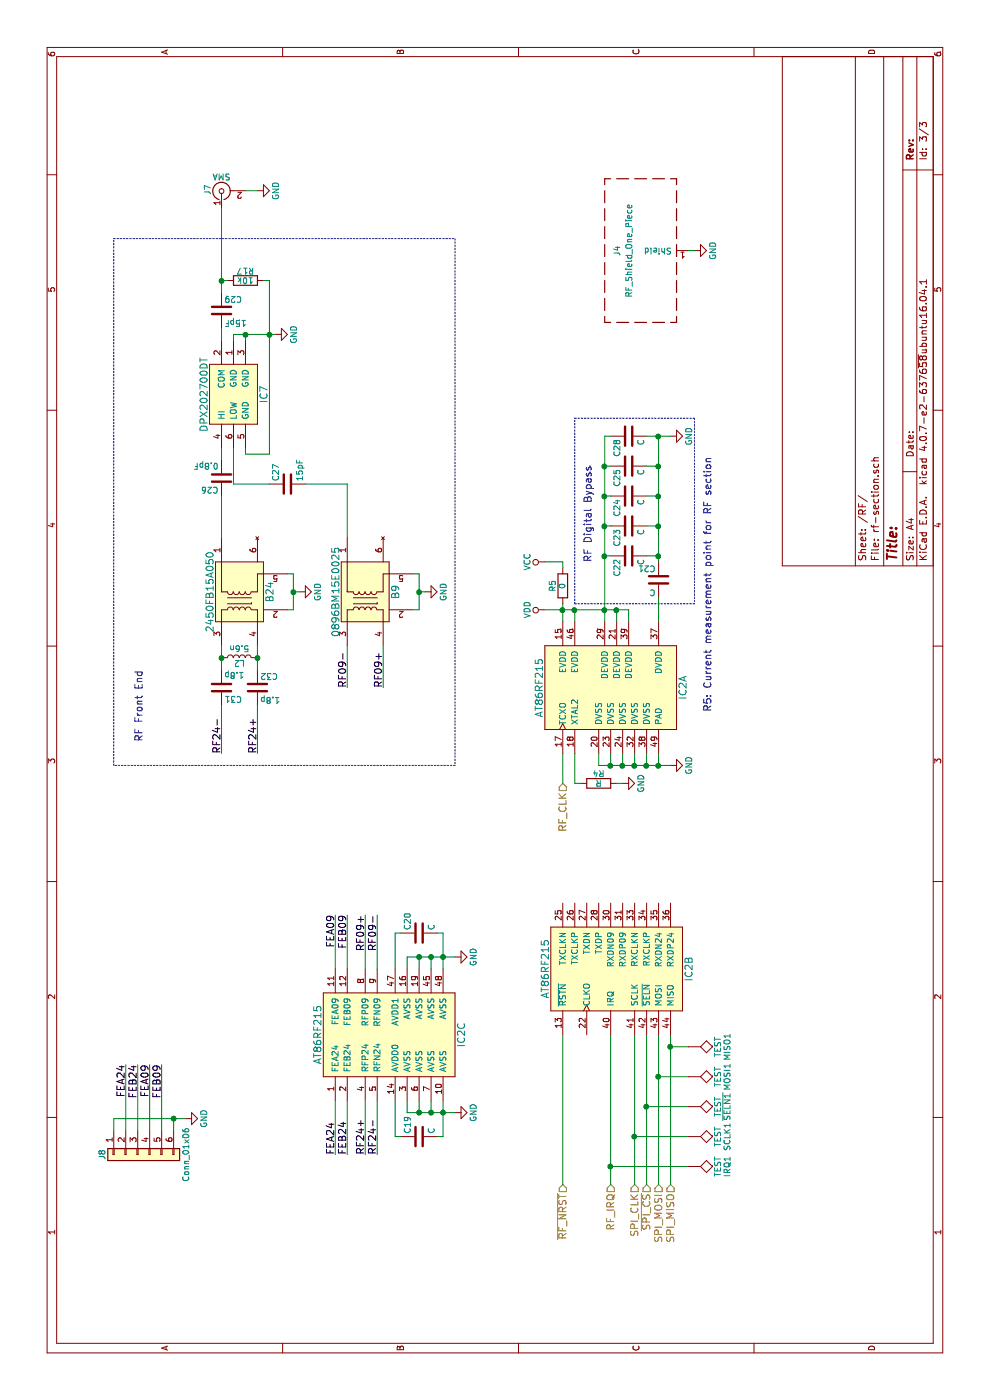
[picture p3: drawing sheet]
EESchema Schematic File Version 2
LIBS:power
LIBS:device
LIBS:transistors
LIBS:conn
LIBS:linear
LIBS:regul
LIBS:74xx
LIBS:cmos4000
LIBS:adc-dac
LIBS:memory
LIBS:xilinx
LIBS:microcontrollers
LIBS:dsp
LIBS:microchip
LIBS:analog_switches
LIBS:motorola
LIBS:texas
LIBS:intel
LIBS:audio
LIBS:interface
LIBS:digital-audio
LIBS:philips
LIBS:display
LIBS:cypress
LIBS:siliconi
LIBS:opto
LIBS:atmel
LIBS:contrib
LIBS:valves
LIBS:fsk-parts
LIBS:switches
LIBS:fsk-radio-cache
EELAYER 25 0
EELAYER END
$Descr A4 11693 8268
encoding utf-8
Sheet 3 3
Title ""
Date ""
Rev ""
Comp ""
Comment1 ""
Comment2 ""
Comment3 ""
Comment4 ""
$EndDescr
$Comp
L AT86RF215 IC2
U 1 1
P 5950 5100
AR Path="/5971AF44" Ref="IC2"  Part="1" 
AR Path="/5971935E/5971AF44" Ref="IC2"  Part="1" 
F 0 "IC2" H 5950 4500 60  0000 C CNN
F 1 "AT86RF215" H 5950 5700 60  0000 C CNN
F 2 "FSK Parts:QFN48" H 5950 5100 60  0001 C CNN
F 3 "" H 5950 5100 60  0001 C CNN
	1    5950 5100
	-1   0    0    -1  
$EndComp
$Comp
L AT86RF215 IC2
U 2 1
P 3600 5150
AR Path="/5971AF63" Ref="IC2"  Part="2" 
AR Path="/5971935E/5971AF63" Ref="IC2"  Part="2" 
F 0 "IC2" H 3600 4550 60  0000 C CNN
F 1 "AT86RF215" H 3600 5750 60  0000 C CNN
F 2 "FSK Parts:QFN48" H 3600 5150 60  0001 C CNN
F 3 "" H 3600 5150 60  0001 C CNN
	2    3600 5150
	1    0    0    -1  
$EndComp
$Comp
L AT86RF215 IC2
U 3 1
P 3050 3250
AR Path="/5971AF7C" Ref="IC2"  Part="3" 
AR Path="/5971935E/5971AF7C" Ref="IC2"  Part="3" 
F 0 "IC2" H 3050 2650 60  0000 C CNN
F 1 "AT86RF215" H 3050 3850 60  0000 C CNN
F 2 "FSK Parts:QFN48" H 3050 3250 60  0001 C CNN
F 3 "" H 3050 3250 60  0001 C CNN
	3    3050 3250
	1    0    0    -1  
$EndComp
Text HLabel 1800 5300 0    60   Input ~ 0
SPI_CLK
Text HLabel 1800 5400 0    60   Input ~ 0
~SPI_CS
Text HLabel 1800 5500 0    60   Input ~ 0
SPI_MOSI
Text HLabel 1800 5600 0    60   Input ~ 0
SPI_MISO
Wire Wire Line
	1800 5300 3050 5300
Wire Wire Line
	1800 5400 3050 5400
Wire Wire Line
	1800 5500 3050 5500
Wire Wire Line
	1800 5600 3050 5600
Text HLabel 1800 5100 0    60   Input ~ 0
RF_IRQ
Text HLabel 1800 4700 0    60   Input ~ 0
~RF_NRST
$Comp
L GND #PWR032
U 1 1
P 5300 5600
F 0 "#PWR032" H 5300 5350 50  0001 C CNN
F 1 "GND" H 5300 5450 50  0000 C CNN
F 2 "" H 5300 5600 50  0001 C CNN
F 3 "" H 5300 5600 50  0001 C CNN
	1    5300 5600
	-1   0    0    -1  
$EndComp
Wire Wire Line
	5400 5100 5300 5100
Wire Wire Line
	5300 5000 5300 5600
Connection ~ 5300 5500
Wire Wire Line
	5400 5400 5300 5400
Connection ~ 5300 5400
Wire Wire Line
	5400 5300 5300 5300
Connection ~ 5300 5300
Wire Wire Line
	5400 5200 5300 5200
Connection ~ 5300 5200
$Comp
L C C21
U 1 1
P 6850 5500
F 0 "C21" H 6875 5600 50  0000 L CNN
F 1 "C" H 6875 5400 50  0000 L CNN
F 2 "Capacitors_SMD:C_0402" H 6888 5350 50  0001 C CNN
F 3 "" H 6850 5500 50  0001 C CNN
	1    6850 5500
	0    1    -1   0   
$EndComp
$Comp
L C C19
U 1 1
P 2200 3500
F 0 "C19" H 2225 3600 50  0000 L CNN
F 1 "C" H 2225 3400 50  0000 L CNN
F 2 "Capacitors_SMD:C_0402" H 2238 3350 50  0001 C CNN
F 3 "" H 2200 3500 50  0001 C CNN
	1    2200 3500
	1    0    0    -1  
$EndComp
$Comp
L C C20
U 1 1
P 3900 3500
F 0 "C20" H 3925 3600 50  0000 L CNN
F 1 "C" H 3925 3400 50  0000 L CNN
F 2 "Capacitors_SMD:C_0402" H 3938 3350 50  0001 C CNN
F 3 "" H 3900 3500 50  0001 C CNN
	1    3900 3500
	1    0    0    -1  
$EndComp
$Comp
L C C28
U 1 1
P 8050 5250
F 0 "C28" H 8075 5350 50  0000 L CNN
F 1 "C" H 8075 5150 50  0000 L CNN
F 2 "Capacitors_SMD:C_0402" H 8088 5100 50  0001 C CNN
F 3 "" H 8050 5250 50  0001 C CNN
	1    8050 5250
	-1   0    0    -1  
$EndComp
$Comp
L C C25
U 1 1
P 7800 5250
F 0 "C25" H 7825 5350 50  0000 L CNN
F 1 "C" H 7825 5150 50  0000 L CNN
F 2 "Capacitors_SMD:C_0402" H 7838 5100 50  0001 C CNN
F 3 "" H 7800 5250 50  0001 C CNN
	1    7800 5250
	-1   0    0    -1  
$EndComp
$Comp
L C C24
U 1 1
P 7550 5250
F 0 "C24" H 7575 5350 50  0000 L CNN
F 1 "C" H 7575 5150 50  0000 L CNN
F 2 "Capacitors_SMD:C_0402" H 7588 5100 50  0001 C CNN
F 3 "" H 7550 5250 50  0001 C CNN
	1    7550 5250
	-1   0    0    -1  
$EndComp
$Comp
L C C23
U 1 1
P 7300 5250
F 0 "C23" H 7325 5350 50  0000 L CNN
F 1 "C" H 7325 5150 50  0000 L CNN
F 2 "Capacitors_SMD:C_0402" H 7338 5100 50  0001 C CNN
F 3 "" H 7300 5250 50  0001 C CNN
	1    7300 5250
	-1   0    0    -1  
$EndComp
$Comp
L C C22
U 1 1
P 7050 5250
F 0 "C22" H 7075 5350 50  0000 L CNN
F 1 "C" H 7075 5150 50  0000 L CNN
F 2 "Capacitors_SMD:C_0402" H 7088 5100 50  0001 C CNN
F 3 "" H 7050 5250 50  0001 C CNN
	1    7050 5250
	-1   0    0    -1  
$EndComp
$Comp
L GND #PWR033
U 1 1
P 8050 5600
F 0 "#PWR033" H 8050 5350 50  0001 C CNN
F 1 "GND" H 8050 5450 50  0000 C CNN
F 2 "" H 8050 5600 50  0001 C CNN
F 3 "" H 8050 5600 50  0001 C CNN
	1    8050 5600
	-1   0    0    -1  
$EndComp
Wire Wire Line
	7050 5400 7050 5500
Wire Wire Line
	8050 5400 8050 5600
Wire Wire Line
	7800 5400 7800 5500
Wire Wire Line
	7550 5400 7550 5500
Wire Wire Line
	7300 5400 7300 5500
$Comp
L GND #PWR034
U 1 1
P 2400 3800
F 0 "#PWR034" H 2400 3550 50  0001 C CNN
F 1 "GND" H 2400 3650 50  0000 C CNN
F 2 "" H 2400 3800 50  0001 C CNN
F 3 "" H 2400 3800 50  0001 C CNN
	1    2400 3800
	1    0    0    -1  
$EndComp
$Comp
L GND #PWR035
U 1 1
P 3700 3800
F 0 "#PWR035" H 3700 3550 50  0001 C CNN
F 1 "GND" H 3700 3650 50  0000 C CNN
F 2 "" H 3700 3800 50  0001 C CNN
F 3 "" H 3700 3800 50  0001 C CNN
	1    3700 3800
	1    0    0    -1  
$EndComp
Wire Wire Line
	3700 3400 3700 3800
Wire Wire Line
	3700 3400 3600 3400
Wire Wire Line
	3600 3500 3700 3500
Connection ~ 3700 3500
Wire Wire Line
	3600 3600 3700 3600
Connection ~ 3700 3600
Wire Wire Line
	3600 3700 3900 3700
Connection ~ 3700 3700
Wire Wire Line
	2500 3400 2400 3400
Wire Wire Line
	2400 3400 2400 3800
Wire Wire Line
	2200 3700 2500 3700
Connection ~ 2400 3700
Wire Wire Line
	2500 3600 2400 3600
Connection ~ 2400 3600
Wire Wire Line
	2500 3500 2400 3500
Connection ~ 2400 3500
Wire Wire Line
	2050 3150 2500 3150
Wire Wire Line
	2050 3050 2500 3050
$Comp
L GND #PWR036
U 1 1
P 6750 2500
F 0 "#PWR036" H 6750 2250 50  0001 C CNN
F 1 "GND" H 6750 2350 50  0000 C CNN
F 2 "" H 6750 2500 50  0001 C CNN
F 3 "" H 6750 2500 50  0001 C CNN
	1    6750 2500
	-1   0    0    -1  
$EndComp
Wire Wire Line
	6900 2450 6900 2400
Wire Wire Line
	6750 2450 6750 2500
Wire Wire Line
	6600 2450 6600 2400
Connection ~ 6750 2450
$Comp
L R R17
U 1 1
P 9350 2050
F 0 "R17" V 9430 2050 50  0000 C CNN
F 1 "10k" V 9350 2050 50  0000 C CNN
F 2 "Resistors_SMD:R_0603_HandSoldering" V 9280 2050 50  0001 C CNN
F 3 "" H 9350 2050 50  0001 C CNN
	1    9350 2050
	1    0    0    -1  
$EndComp
$Comp
L C C26
U 1 1
P 7700 1850
F 0 "C26" H 7725 1950 50  0000 L CNN
F 1 "0.8pF" H 7725 1750 50  0000 L CNN
F 2 "Inductors_SMD:L_0402" H 7738 1700 50  0001 C CNN
F 3 "" H 7700 1850 50  0001 C CNN
	1    7700 1850
	0    -1   -1   0   
$EndComp
Wire Wire Line
	3600 3050 4050 3050
Wire Wire Line
	3600 3150 4050 3150
$Comp
L GND #PWR037
U 1 1
P 6750 3550
F 0 "#PWR037" H 6750 3300 50  0001 C CNN
F 1 "GND" H 6750 3400 50  0000 C CNN
F 2 "" H 6750 3550 50  0001 C CNN
F 3 "" H 6750 3550 50  0001 C CNN
	1    6750 3550
	1    0    0    -1  
$EndComp
Wire Wire Line
	6600 3450 6600 3500
Wire Wire Line
	6600 3500 6900 3500
Wire Wire Line
	6900 3500 6900 3450
Wire Wire Line
	6750 3500 6750 3550
Connection ~ 6750 3500
$Comp
L C C27
U 1 1
P 7650 2400
F 0 "C27" H 7675 2500 50  0000 L CNN
F 1 "15pF" H 7675 2300 50  0000 L CNN
F 2 "Inductors_SMD:L_0402" H 7688 2250 50  0001 C CNN
F 3 "" H 7650 2400 50  0001 C CNN
	1    7650 2400
	1    0    0    -1  
$EndComp
$Comp
L RF_Shield_One_Piece J4
U 1 1
P 9600 5350
F 0 "J4" H 9600 5550 50  0000 C CNN
F 1 "RF_Shield_One_Piece" H 9600 5450 50  0000 C CNN
F 2 "Shielding_Cabinets:Laird_Technologies_BMI-S-102_16.50x16.50mm" H 9600 5250 50  0001 C CNN
F 3 "" H 9600 5250 50  0001 C CNN
	1    9600 5350
	1    0    0    -1  
$EndComp
$Comp
L GND #PWR038
U 1 1
P 9600 5800
F 0 "#PWR038" H 9600 5550 50  0001 C CNN
F 1 "GND" H 9600 5650 50  0000 C CNN
F 2 "" H 9600 5800 50  0001 C CNN
F 3 "" H 9600 5800 50  0001 C CNN
	1    9600 5800
	1    0    0    -1  
$EndComp
Wire Wire Line
	9600 5800 9600 5750
Wire Wire Line
	1800 4700 3050 4700
Wire Wire Line
	1800 5100 3050 5100
Wire Wire Line
	5150 4700 5400 4700
Wire Wire Line
	6500 5500 6700 5500
Wire Wire Line
	3900 3700 3900 3650
Wire Wire Line
	3900 3350 3900 3300
Wire Wire Line
	3900 3300 3600 3300
Wire Wire Line
	2500 3300 2200 3300
Wire Wire Line
	2200 3300 2200 3350
Wire Wire Line
	2200 3650 2200 3700
Connection ~ 8050 5500
Wire Wire Line
	6500 5050 8050 5050
Wire Wire Line
	8050 5050 8050 5100
Wire Wire Line
	7800 5100 7800 5050
Connection ~ 7800 5050
Wire Wire Line
	7550 5100 7550 5050
Connection ~ 7550 5050
Wire Wire Line
	7300 5100 7300 5050
Connection ~ 7300 5050
Wire Wire Line
	7050 5100 7050 5050
Connection ~ 7050 5050
Wire Wire Line
	6600 5250 6500 5250
Connection ~ 6600 5050
Connection ~ 6600 4800
Connection ~ 6600 4700
Wire Wire Line
	6500 5150 6600 5150
Connection ~ 6600 5150
Wire Wire Line
	6500 4800 6600 4800
Wire Wire Line
	6500 4700 6650 4700
Wire Wire Line
	5400 5500 5300 5500
$Comp
L Balun B9
U 1 1
P 6750 3050
F 0 "B9" H 6750 2800 60  0000 C CNN
F 1 "0896BM15E0025" H 6750 3300 60  0000 C CNN
F 2 "FSK Parts:Balun_0805" H 6750 3050 60  0001 C CNN
F 3 "" H 6750 3050 60  0001 C CNN
	1    6750 3050
	1    0    0    -1  
$EndComp
$Comp
L Balun B24
U 1 1
P 6750 2000
F 0 "B24" H 6750 1750 60  0000 C CNN
F 1 "2450FB15A050" H 6750 2250 60  0000 C CNN
F 2 "FSK Parts:Balun_0805" H 6750 2000 60  0001 C CNN
F 3 "" H 6750 2000 60  0001 C CNN
	1    6750 2000
	1    0    0    -1  
$EndComp
Wire Wire Line
	7200 1850 7550 1850
Text Label 2050 3050 0    60   ~ 0
RF24+
Text Label 2050 3150 0    60   ~ 0
RF24-
Text Label 4050 3050 2    60   ~ 0
RF09+
Text Label 4050 3150 2    60   ~ 0
RF09-
Text Label 5400 2150 0    60   ~ 0
RF24+
Text Label 5400 1850 0    60   ~ 0
RF24-
$Comp
L DIPLEXER IC7
U 1 1
P 8400 1950
F 0 "IC7" H 8400 1700 60  0000 C CNN
F 1 "DPX202700DT" H 8400 2200 60  0000 C CNN
F 2 "FSK Parts:Balun_0805" H 8400 1950 60  0001 C CNN
F 3 "" H 8400 1950 60  0001 C CNN
F 4 "Taiyo Yuden FI 212P082934" H 8400 1950 60  0001 C CNN "Alternate"
	1    8400 1950
	-1   0    0    -1  
$EndComp
$Comp
L CONN_COAXIAL J7
U 1 1
P 10100 1850
F 0 "J7" H 10110 1970 50  0000 C CNN
F 1 "SMA" V 10215 1850 50  0000 C CNN
F 2 "FSK Parts:SMA-Board-Edge" H 10100 1850 50  0001 C CNN
F 3 "" H 10100 1850 50  0001 C CNN
	1    10100 1850
	1    0    0    -1  
$EndComp
$Comp
L GND #PWR039
U 1 1
P 8900 2300
F 0 "#PWR039" H 8900 2050 50  0001 C CNN
F 1 "GND" H 8900 2150 50  0000 C CNN
F 2 "" H 8900 2300 50  0001 C CNN
F 3 "" H 8900 2300 50  0001 C CNN
	1    8900 2300
	-1   0    0    -1  
$EndComp
Connection ~ 8900 2250
Wire Wire Line
	8850 2050 8900 2050
Wire Wire Line
	7900 2250 7900 2050
Wire Wire Line
	7900 2050 7950 2050
Wire Wire Line
	8900 1950 8900 2300
Wire Wire Line
	8850 1950 8900 1950
Connection ~ 8900 2050
Wire Wire Line
	9350 1900 9350 1850
Connection ~ 9350 1850
Text Label 5950 3200 0    60   ~ 0
RF09+
Text Label 5950 2900 0    60   ~ 0
RF09-
Wire Wire Line
	2050 2800 2500 2800
Wire Wire Line
	3600 2800 4050 2800
Wire Wire Line
	6900 2450 6600 2450
Wire Wire Line
	5400 5000 5300 5000
Connection ~ 5300 5100
$Comp
L C C29
U 1 1
P 9100 1850
F 0 "C29" H 9125 1950 50  0000 L CNN
F 1 "15pF" H 9125 1750 50  0000 L CNN
F 2 "Inductors_SMD:L_0402" H 9138 1700 50  0001 C CNN
F 3 "" H 9100 1850 50  0001 C CNN
	1    9100 1850
	0    1    1    0   
$EndComp
Wire Wire Line
	7650 1950 7950 1950
Wire Wire Line
	7650 1950 7650 2250
Wire Wire Line
	7650 2900 7650 2550
Wire Wire Line
	8950 1850 8850 1850
Wire Wire Line
	9350 2250 9350 2200
Wire Wire Line
	9250 1850 9950 1850
$Comp
L L L2
U 1 1
P 6200 2000
F 0 "L2" V 6150 2000 50  0000 C CNN
F 1 "5.6n" V 6275 2000 50  0000 C CNN
F 2 "Inductors_SMD:L_0402" H 6200 2000 50  0001 C CNN
F 3 "" H 6200 2000 50  0001 C CNN
	1    6200 2000
	1    0    0    -1  
$EndComp
Wire Wire Line
	6300 2900 5950 2900
Wire Wire Line
	6300 3200 5950 3200
Connection ~ 6200 1850
Connection ~ 6200 2150
$Comp
L C C31
U 1 1
P 5950 1850
F 0 "C31" H 5975 1950 50  0000 L CNN
F 1 "1.8p" H 5975 1750 50  0000 L CNN
F 2 "Inductors_SMD:L_0402" H 5988 1700 50  0001 C CNN
F 3 "" H 5950 1850 50  0001 C CNN
	1    5950 1850
	0    -1   1    0   
$EndComp
$Comp
L C C32
U 1 1
P 5950 2150
F 0 "C32" H 5975 2250 50  0000 L CNN
F 1 "1.8p" H 5975 2050 50  0000 L CNN
F 2 "Inductors_SMD:L_0402" H 5988 2000 50  0001 C CNN
F 3 "" H 5950 2150 50  0001 C CNN
	1    5950 2150
	0    1    1    0   
$EndComp
Wire Wire Line
	6100 1850 6300 1850
Wire Wire Line
	6100 2150 6300 2150
Wire Wire Line
	5800 1850 5400 1850
Wire Wire Line
	5800 2150 5400 2150
Wire Wire Line
	7850 1850 7950 1850
Wire Wire Line
	7000 5500 8050 5500
Connection ~ 7800 5500
Connection ~ 7550 5500
Connection ~ 7300 5500
Connection ~ 7050 5500
Wire Wire Line
	3600 2900 4050 2900
Wire Wire Line
	2050 2900 2500 2900
Text Notes 7000 4950 0    60   ~ 0
RF Digital Bypass
Wire Notes Line
	6650 5800 6650 4800
Wire Notes Line
	6650 4800 8200 4800
Wire Notes Line
	8200 4800 8200 5800
Wire Notes Line
	8200 5800 6650 5800
Wire Wire Line
	7900 2250 9350 2250
$Comp
L GND #PWR040
U 1 1
P 10100 2150
F 0 "#PWR040" H 10100 1900 50  0001 C CNN
F 1 "GND" H 10100 2000 50  0000 C CNN
F 2 "" H 10100 2150 50  0001 C CNN
F 3 "" H 10100 2150 50  0001 C CNN
	1    10100 2150
	1    0    0    -1  
$EndComp
Wire Wire Line
	10100 2150 10100 2050
Wire Notes Line
	9700 3800 5300 3800
Wire Notes Line
	5300 3800 5300 950 
Wire Notes Line
	5300 950  9700 950 
Wire Notes Line
	9700 950  9700 3800
Text Notes 5500 1200 0    60   ~ 0
RF Front End
Text HLabel 5150 4700 0    60   Input ~ 0
RF_CLK
$Comp
L R R4
U 1 1
P 5150 5000
F 0 "R4" V 5230 5000 50  0000 C CNN
F 1 "R" V 5150 5000 50  0000 C CNN
F 2 "Resistors_SMD:R_0603" V 5080 5000 50  0001 C CNN
F 3 "" H 5150 5000 50  0001 C CNN
	1    5150 5000
	1    0    0    -1  
$EndComp
Wire Wire Line
	5150 4850 5150 4800
Wire Wire Line
	5150 4800 5400 4800
$Comp
L GND #PWR041
U 1 1
P 5150 5200
F 0 "#PWR041" H 5150 4950 50  0001 C CNN
F 1 "GND" H 5150 5050 50  0000 C CNN
F 2 "" H 5150 5200 50  0001 C CNN
F 3 "" H 5150 5200 50  0001 C CNN
	1    5150 5200
	1    0    0    -1  
$EndComp
Wire Wire Line
	5150 5200 5150 5150
Wire Wire Line
	7200 2900 7650 2900
$Comp
L VDD #PWR042
U 1 1
P 6600 4550
F 0 "#PWR042" H 6600 4400 50  0001 C CNN
F 1 "VDD" H 6600 4700 50  0000 C CNN
F 2 "" H 6600 4550 50  0001 C CNN
F 3 "" H 6600 4550 50  0001 C CNN
	1    6600 4550
	1    0    0    -1  
$EndComp
$Comp
L R R5
U 1 1
P 6800 4700
F 0 "R5" V 6880 4700 50  0000 C CNN
F 1 "0" V 6800 4700 50  0000 C CNN
F 2 "Resistors_SMD:R_0805_HandSoldering" V 6730 4700 50  0001 C CNN
F 3 "" H 6800 4700 50  0001 C CNN
	1    6800 4700
	0    -1   -1   0   
$EndComp
$Comp
L VCC #PWR043
U 1 1
P 7000 4550
F 0 "#PWR043" H 7000 4400 50  0001 C CNN
F 1 "VCC" H 7000 4700 50  0000 C CNN
F 2 "" H 7000 4550 50  0001 C CNN
F 3 "" H 7000 4550 50  0001 C CNN
	1    7000 4550
	1    0    0    -1  
$EndComp
Wire Wire Line
	7000 4700 6950 4700
Wire Wire Line
	7000 4550 7000 4700
Wire Wire Line
	6600 4550 6600 5250
Connection ~ 1950 5100
Connection ~ 2200 5300
Connection ~ 2450 5400
Connection ~ 2700 5500
Connection ~ 2950 5600
Wire Wire Line
	2950 5750 2950 5600
Wire Wire Line
	2700 5750 2700 5500
Wire Wire Line
	2450 5750 2450 5400
Wire Wire Line
	2200 5750 2200 5300
Wire Wire Line
	1950 5750 1950 5100
$Comp
L TEST IRQ1
U 1 1
P 1950 5750
F 0 "IRQ1" H 1950 6050 50  0000 C BNN
F 1 "TEST" H 1950 6000 50  0000 C CNN
F 2 "Measurement_Points:Measurement_Point_Round-SMD-Pad_Small" H 1950 5750 50  0001 C CNN
F 3 "" H 1950 5750 50  0001 C CNN
	1    1950 5750
	-1   0    0    1   
$EndComp
$Comp
L TEST SCLK1
U 1 1
P 2200 5750
F 0 "SCLK1" H 2200 6050 50  0000 C BNN
F 1 "TEST" H 2200 6000 50  0000 C CNN
F 2 "Measurement_Points:Measurement_Point_Round-SMD-Pad_Small" H 2200 5750 50  0001 C CNN
F 3 "" H 2200 5750 50  0001 C CNN
	1    2200 5750
	-1   0    0    1   
$EndComp
$Comp
L TEST ~SELN1
U 1 1
P 2450 5750
F 0 "~SELN1" H 2450 6050 50  0000 C BNN
F 1 "TEST" H 2450 6000 50  0000 C CNN
F 2 "Measurement_Points:Measurement_Point_Round-SMD-Pad_Small" H 2450 5750 50  0001 C CNN
F 3 "" H 2450 5750 50  0001 C CNN
	1    2450 5750
	-1   0    0    1   
$EndComp
$Comp
L TEST MOSI1
U 1 1
P 2700 5750
F 0 "MOSI1" H 2700 6050 50  0000 C BNN
F 1 "TEST" H 2700 6000 50  0000 C CNN
F 2 "Measurement_Points:Measurement_Point_Round-SMD-Pad_Small" H 2700 5750 50  0001 C CNN
F 3 "" H 2700 5750 50  0001 C CNN
	1    2700 5750
	-1   0    0    1   
$EndComp
$Comp
L TEST MISO1
U 1 1
P 2950 5750
F 0 "MISO1" H 2950 6050 50  0000 C BNN
F 1 "TEST" H 2950 6000 50  0000 C CNN
F 2 "Measurement_Points:Measurement_Point_Round-SMD-Pad_Small" H 2950 5750 50  0001 C CNN
F 3 "" H 2950 5750 50  0001 C CNN
	1    2950 5750
	-1   0    0    1   
$EndComp
$Comp
L Conn_01x06 J8
U 1 1
P 2050 1150
F 0 "J8" H 2050 1450 50  0000 C CNN
F 1 "Conn_01x06" H 2050 750 50  0000 C CNN
F 2 "FSK Parts:Castellated_Edge_6pin_2.54mm" H 2050 1150 50  0001 C CNN
F 3 "" H 2050 1150 50  0001 C CNN
	1    2050 1150
	-1   0    0    -1  
$EndComp
$Comp
L GND #PWR044
U 1 1
P 2350 1550
F 0 "#PWR044" H 2350 1300 50  0001 C CNN
F 1 "GND" H 2350 1400 50  0000 C CNN
F 2 "" H 2350 1550 50  0001 C CNN
F 3 "" H 2350 1550 50  0001 C CNN
	1    2350 1550
	1    0    0    -1  
$EndComp
Wire Wire Line
	2350 950  2350 1550
Wire Wire Line
	2350 1450 2250 1450
Text Label 2050 2800 0    60   ~ 0
FEA24
Text Label 2050 2900 0    60   ~ 0
FEB24
Text Label 4050 2800 2    60   ~ 0
FEA09
Text Label 4050 2900 2    60   ~ 0
FEB09
Wire Wire Line
	2250 1350 2800 1350
Wire Wire Line
	2250 1250 2800 1250
Wire Wire Line
	2250 1150 2800 1150
Wire Wire Line
	2250 1050 2800 1050
Text Label 2800 1050 2    60   ~ 0
FEA24
Text Label 2800 1150 2    60   ~ 0
FEB24
Text Label 2800 1250 2    60   ~ 0
FEA09
Text Label 2800 1350 2    60   ~ 0
FEB09
Wire Wire Line
	2250 950  2350 950 
Connection ~ 2350 1450
Text Notes 5750 5950 0    60   ~ 0
R5: Current measurement point for RF section
$EndSCHEMATC
